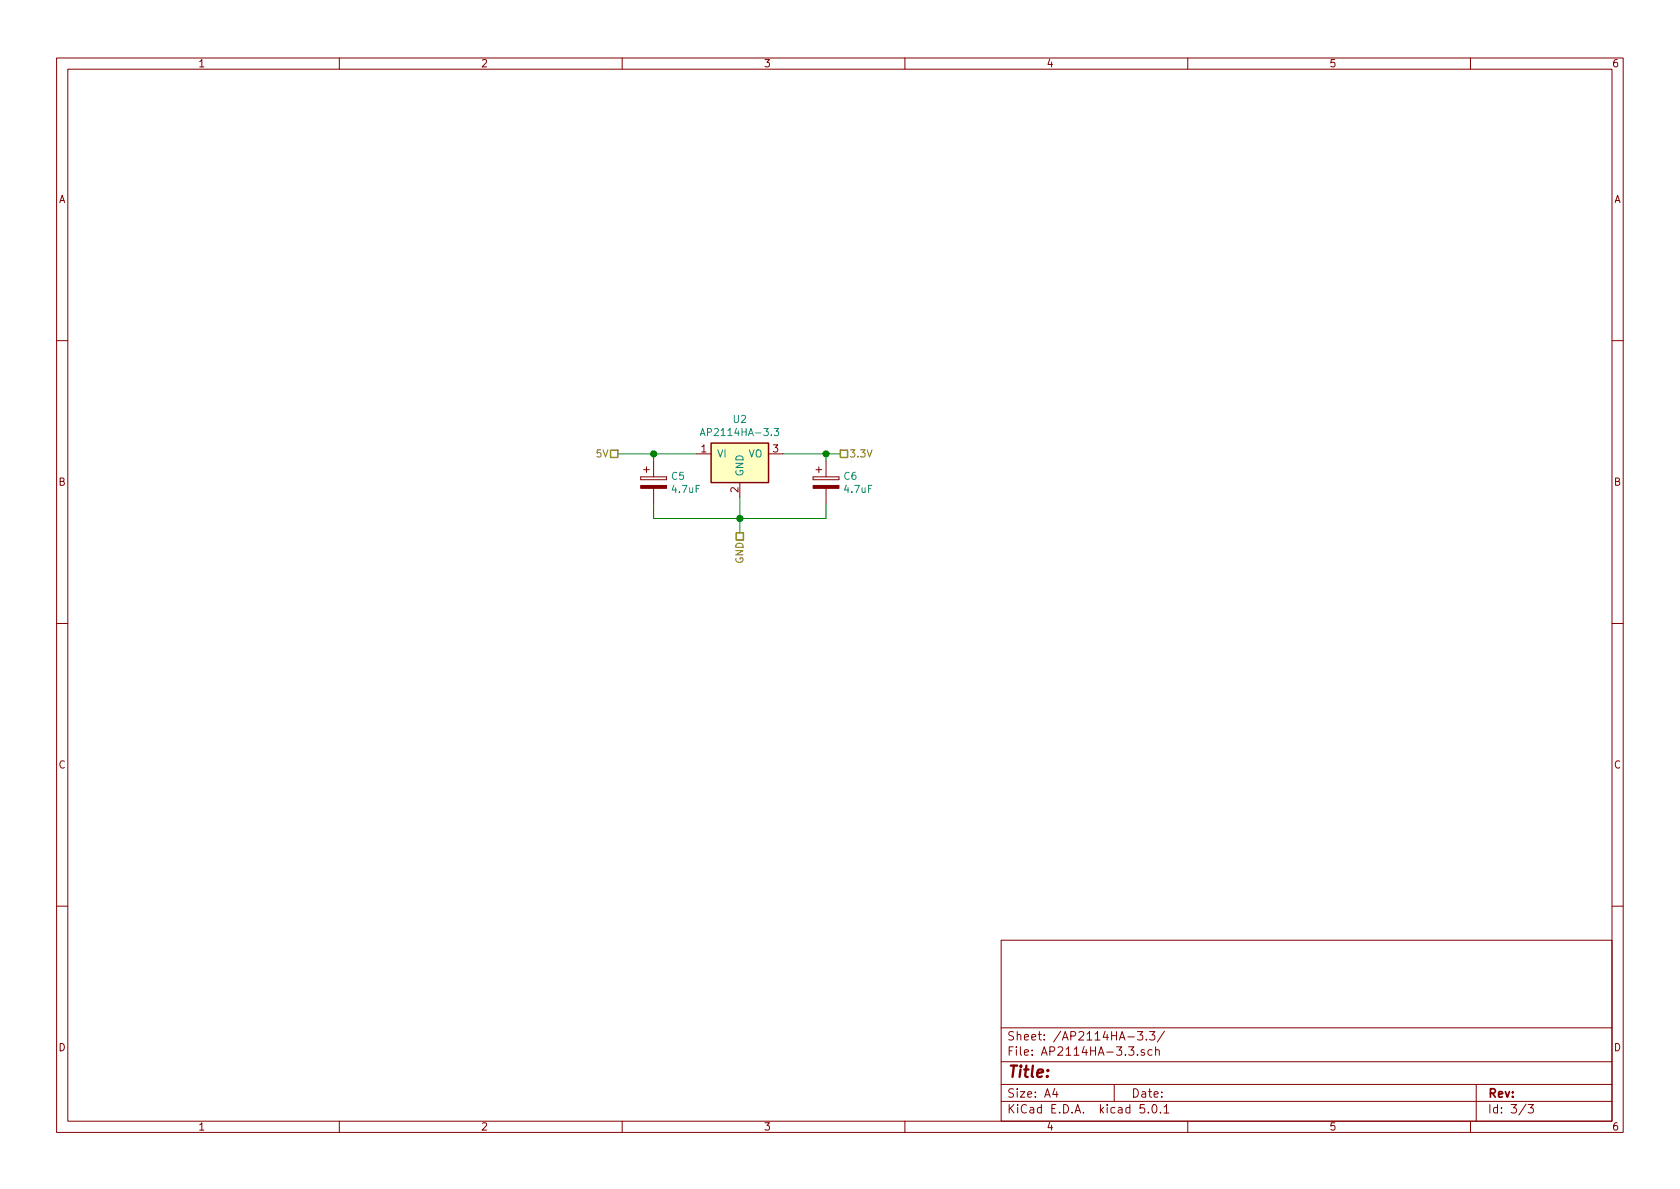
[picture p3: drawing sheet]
EESchema Schematic File Version 4
LIBS:ESP8266-WS2812B-cache
EELAYER 26 0
EELAYER END
$Descr A4 11693 8268
encoding utf-8
Sheet 3 3
Title ""
Date ""
Rev ""
Comp ""
Comment1 ""
Comment2 ""
Comment3 ""
Comment4 ""
$EndDescr
Wire Wire Line
	5450 3150 5750 3150
Wire Wire Line
	5750 3150 5750 3200
Wire Wire Line
	4550 3150 4550 3200
Wire Wire Line
	4550 3150 4850 3150
Wire Wire Line
	4550 3500 4550 3600
Wire Wire Line
	5750 3600 5750 3500
Wire Wire Line
	4550 3600 5150 3600
Wire Wire Line
	5150 3600 5150 3700
Wire Wire Line
	5750 3600 5150 3600
Connection ~ 5150 3600
Wire Wire Line
	5150 3450 5150 3600
Wire Wire Line
	5850 3150 5750 3150
Connection ~ 5750 3150
Connection ~ 4550 3150
Wire Wire Line
	4300 3150 4550 3150
Text HLabel 4300 3150 0    50   UnSpc ~ 0
5V
Text HLabel 5850 3150 2    50   UnSpc ~ 0
3.3V
Text HLabel 5150 3700 3    50   UnSpc ~ 0
GND
$Comp
L Device:CP C5
U 1 1
P 4550 3350
F 0 "C5" H 4668 3396 50  0000 L CNN
F 1 "4.7uF" H 4668 3305 50  0000 L CNN
F 2 "Capacitors_THT:CP_Radial_D5.0mm_P2.50mm" H 4588 3200 50  0001 C CNN
F 3 "~" H 4550 3350 50  0001 C CNN
	1    4550 3350
	1    0    0    -1  
$EndComp
$Comp
L Device:CP C6
U 1 1
P 5750 3350
F 0 "C6" H 5868 3396 50  0000 L CNN
F 1 "4.7uF" H 5868 3305 50  0000 L CNN
F 2 "Capacitors_THT:CP_Radial_D5.0mm_P2.50mm" H 5788 3200 50  0001 C CNN
F 3 "~" H 5750 3350 50  0001 C CNN
	1    5750 3350
	1    0    0    -1  
$EndComp
$Comp
L 3.3V-reg:AP2114HA-3.3 U2
U 1 1
P 5150 3200
F 0 "U2" H 5150 3492 50  0000 C CNN
F 1 "AP2114HA-3.3" H 5150 3401 50  0000 C CNN
F 2 "TO_SOT_Packages_SMD:SOT-223" H 5200 3650 50  0001 C CNN
F 3 "" H 5200 3650 50  0001 C CNN
	1    5150 3200
	1    0    0    -1  
$EndComp
$EndSCHEMATC
